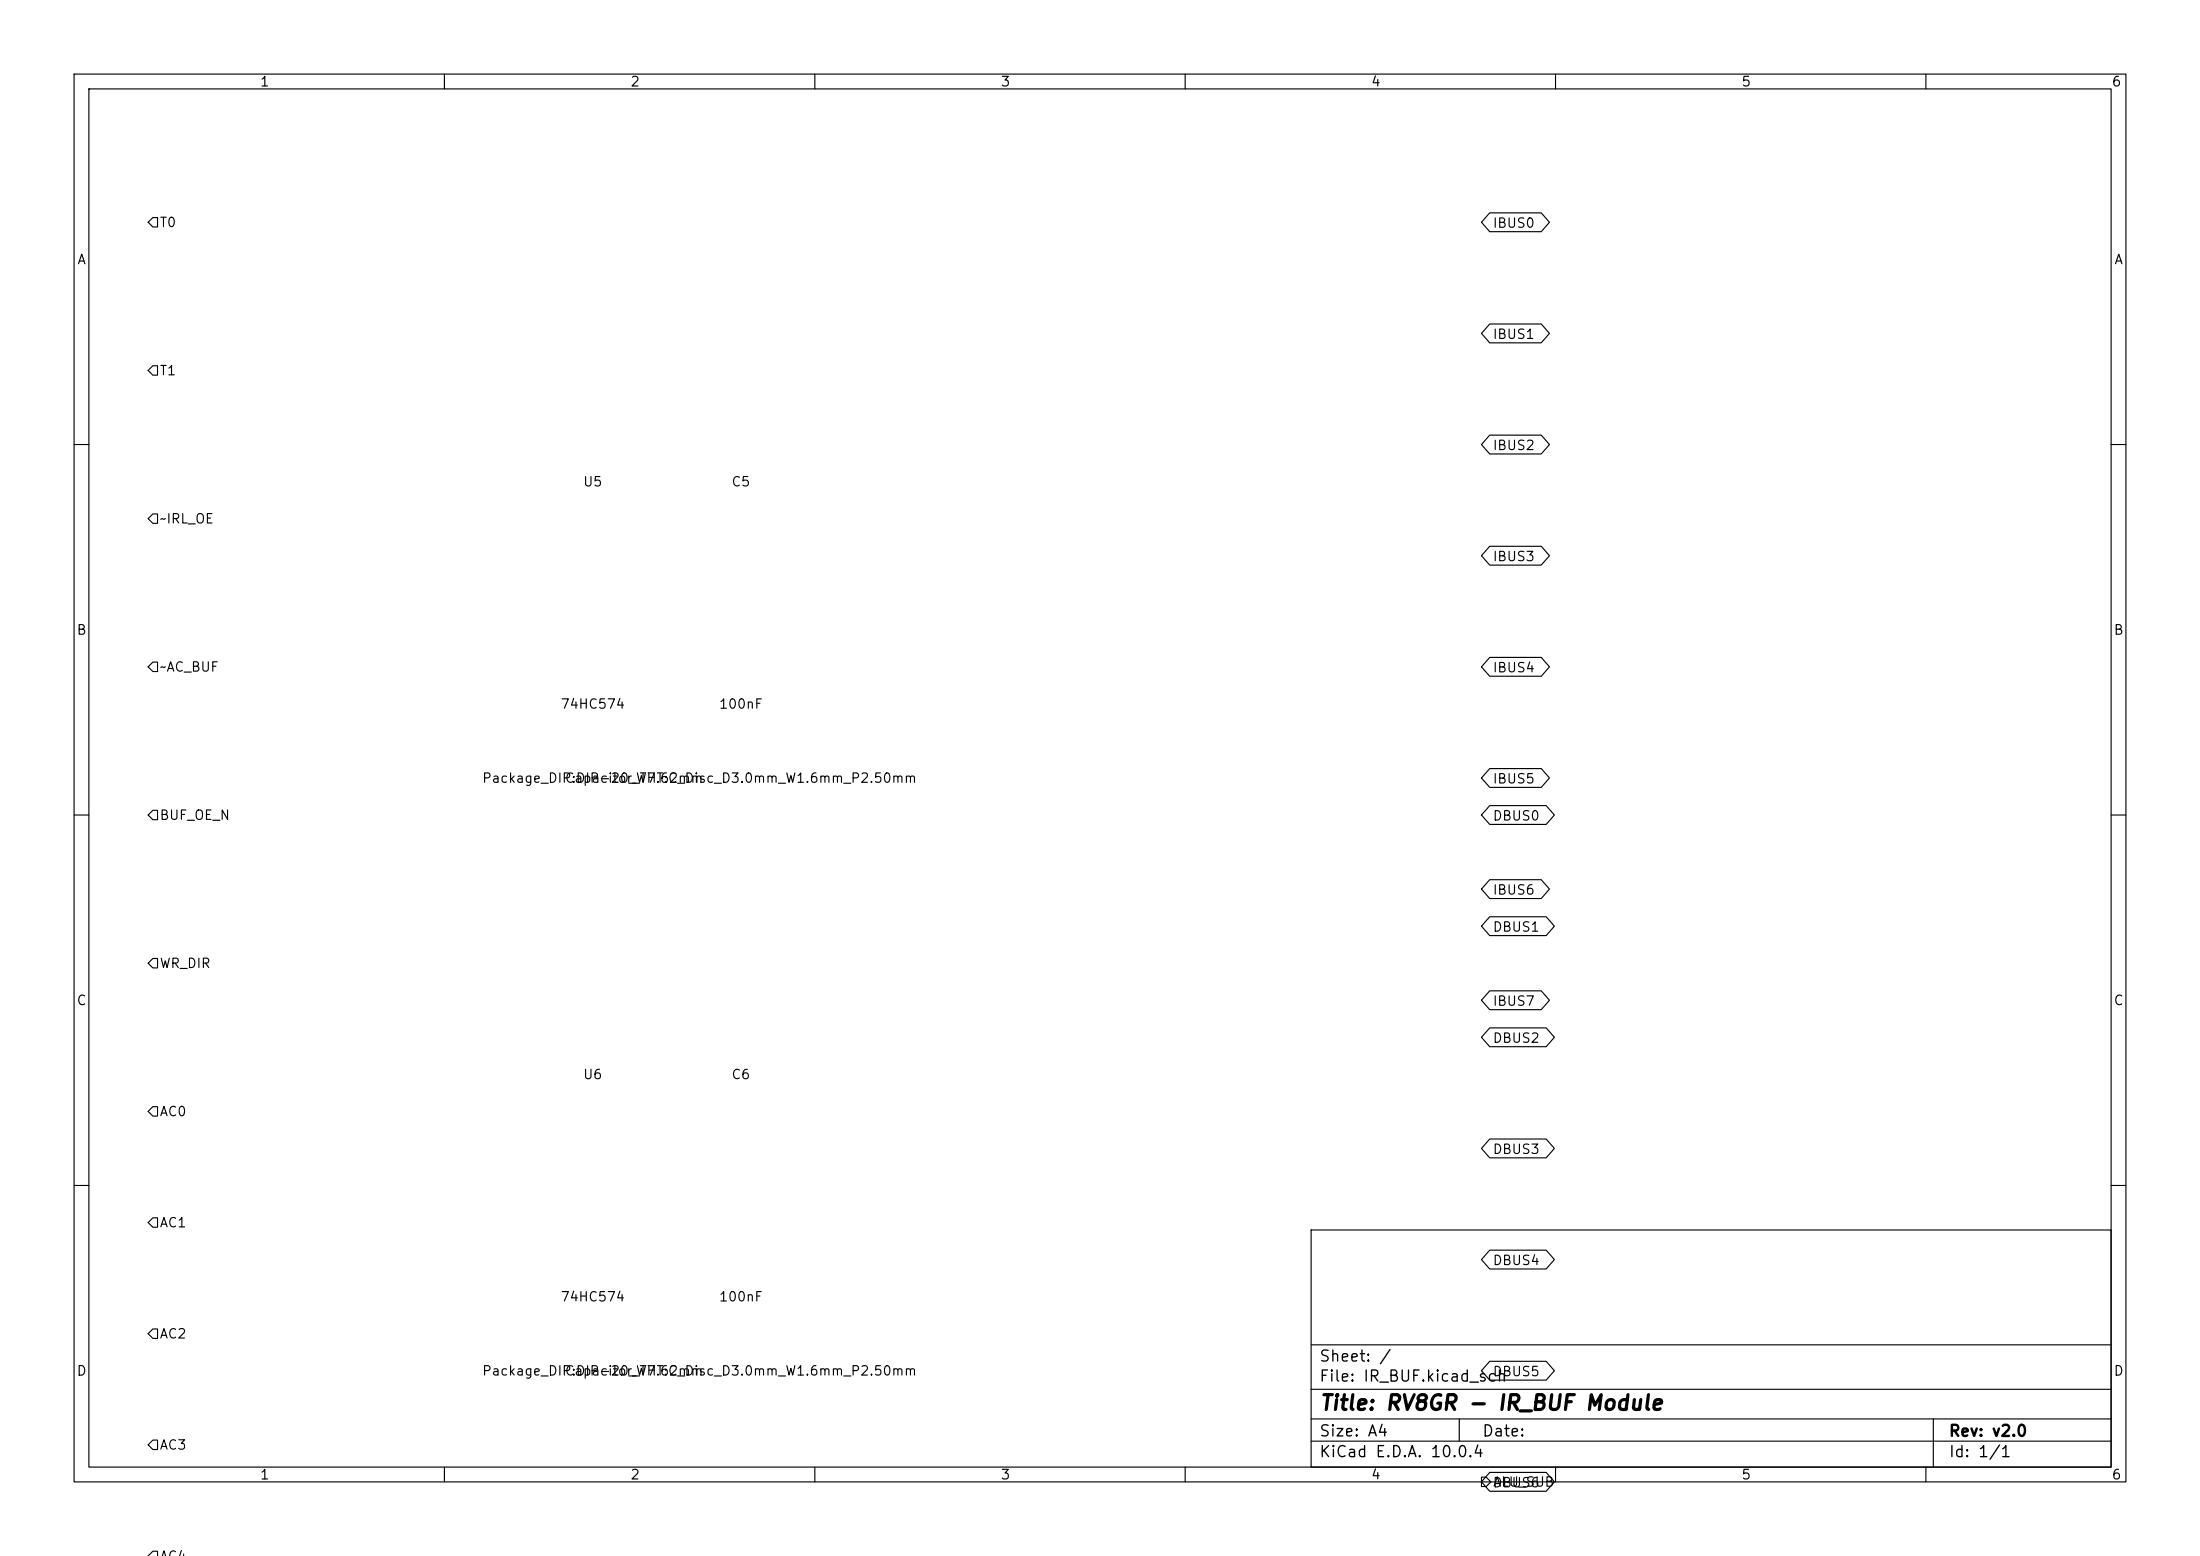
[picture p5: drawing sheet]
<svg xmlns="http://www.w3.org/2000/svg" width="297mm" height="210mm" viewBox="0 0 297 210" stroke-linecap="round" stroke-linejoin="round" font-family="sans-serif">
<g fill="none" stroke="#000" stroke-width=".15">
<path d="M10 10h277v190h-277zM12 12h273v186h-273zM60 10v2M110 10v2M160 10v2M210 10v2M260 10v2M20 30l.6-.6h.7v1.2h-.7zM201.1 28.7h7l1.1 1.3-1.1 1.3h-7l-1.1-1.3zM20.6 49.4h.7v1.2h-.7l-.6-.6zM201.1 58.7h7l1.1 1.3-1.1 1.3h-7l-1.1-1.3zM201.1 43.7h7l1.1 1.3-1.1 1.3h-7l-1.1-1.3z"/>
<path d="M10 60h2M20.6 69.4h.7v1.2h-.7l-.6-.6zM201.1 73.7h7l1.1 1.3-1.1 1.3h-7l-1.1-1.3zM285 60h2M20.6 89.4h.7v1.2h-.7l-.6-.6zM201.1 88.7h7l1.1 1.3-1.1 1.3h-7l-1.1-1.3zM10 110h2M20.6 109.4h.7v1.2h-.7l-.6-.6zM201.1 103.7h7l1.1 1.3-1.1 1.3h-7l-1.1-1.3zM201.1 118.7h7l1.1 1.3-1.1 1.3h-7l-1.1-1.3zM201.1 108.7h7.6l1.1 1.3-1.1 1.3h-7.6l-1.1-1.3zM285 110h2"/>
<path d="M20.6 129.4h.7v1.2h-.7l-.6-.6zM201.1 123.7h7.6l1.1 1.3-1.1 1.3h-7.6l-1.1-1.3zM201.1 133.7h7l1.1 1.3-1.1 1.3h-7l-1.1-1.3zM201.1 138.7h7.6l1.1 1.3-1.1 1.3h-7.6l-1.1-1.3zM20.6 149.4h.7v1.2h-.7l-.6-.6zM201.1 153.7h7.6l1.1 1.3-1.1 1.3h-7.6l-1.1-1.3zM10 160h2M20.6 164.4h.7v1.2h-.7l-.6-.6zM20.6 179.4h.7v1.2h-.7l-.6-.6zM177 166h108v32h-108zM201.1 168.7h7.6l1.1 1.3-1.1 1.3h-7.6l-1.1-1.3zM285 160h2"/>
<path d="M20.6 194.4h.7v1.2h-.7l-.6-.6zM60 198v2M110 198v2M160 198v2M177 194.5h108M177 191.5h108M177 187.5h108M177 181.5h108M197 191.5v3M200 199.4h.6l.7 .6-.7 .6h-.6zM201.1 183.7h7.6l1.1 1.3-1.1 1.3h-7.6l-1.1-1.3zM201.1 198.7h7.6l1.1 1.3-1.1 1.3h-7.6l-1.1-1.3z"/>
<path d="M210 198v2M260 198v2M261 191.5v6.5M20.1 210.1l-.1-.1 .6-.6h.7v.7"/>
</g>
<text font-size="2" x="178" y="190.8">Title: RV8GR - IR_BUF Module</text>
<g font-size="1.5">
<text x="178" y="184.2">Sheet: /</text>
<text x="178" y="186.9">File: IR_BUF.kicad_sch</text>
<text x="178" y="197.1">KiCad E.D.A. 10.0.4</text>
<text x="178" y="194.3">Size: A4</text>
<text x="200" y="194.3">Date:</text>
<text x="263" y="194.3">Rev: v2.0</text>
<text x="263" y="197.1">Id: 1/1</text>
</g>
<g font-size="1.3">
<text x="35" y="12">1</text>
<text x="85" y="12">2</text>
<text x="135" y="12">3</text>
<text x="185" y="12">4</text>
<text x="235" y="12">5</text>
<text x="285" y="12">6</text>
<text x="10.3" y="36">A</text>
<text x="21.5" y="31">T0</text>
<text x="201.4" y="31.1">IBUS0</text>
<text x="285.3" y="36">A</text>
<text x="201.4" y="46.1">IBUS1</text>
<text x="21.5" y="51">T1</text>
<text x="78.6" y="66">U5</text>
<text x="98.7" y="66">C5</text>
<text x="201.4" y="61.1">IBUS2</text>
<text x="21.5" y="71">~IRL_OE</text>
<text x="201.4" y="76.1">IBUS3</text>
<text x="10.3" y="86">B</text>
<text x="285.3" y="86">B</text>
<text x="21.5" y="91">~AC_BUF</text>
<text x="75.6" y="96">74HC574</text>
<text x="97" y="96">100nF</text>
<text x="201.4" y="91.1">IBUS4</text>
<text x="65" y="106">Package_DIP:DIP-20_W7.62mm</text>
<text x="76.2" y="106">Capacitor_THT:C_Disc_D3.0mm_W1.6mm_P2.50mm</text>
<text x="201.4" y="106.1">IBUS5</text>
<text x="21.5" y="111">BUF_OE_N</text>
<text x="201.4" y="111.1">DBUS0</text>
<text x="201.4" y="121.1">IBUS6</text>
<text x="21.5" y="131">WR_DIR</text>
<text x="201.4" y="126.1">DBUS1</text>
<text x="10.3" y="136">C</text>
<text x="201.4" y="136.1">IBUS7</text>
<text x="285.3" y="136">C</text>
<text x="201.4" y="141.1">DBUS2</text>
<text x="78.6" y="146">U6</text>
<text x="98.7" y="146">C6</text>
<text x="21.5" y="151">AC0</text>
<text x="201.4" y="156.1">DBUS3</text>
<text x="21.5" y="166">AC1</text>
<text x="201.4" y="171.1">DBUS4</text>
<text x="75.6" y="176">74HC574</text>
<text x="97" y="176">100nF</text>
<text x="10.3" y="186">D</text>
<text x="21.5" y="181">AC2</text>
<text x="65" y="186">Package_DIP:DIP-20_W7.62mm</text>
<text x="76.2" y="186">Capacitor_THT:C_Disc_D3.0mm_W1.6mm_P2.50mm</text>
<text x="285.3" y="186">D</text>
<text x="201.4" y="186.1">DBUS5</text>
<text x="21.5" y="196">AC3</text>
<text x="35" y="200">1</text>
<text x="85" y="200">2</text>
<text x="135" y="200">3</text>
<text x="185" y="200">4</text>
<text x="201.4" y="201.1">DBUS6</text>
<text x="201.5" y="201">ALU_SUB</text>
<text x="235" y="200">5</text>
<text x="285" y="200">6</text>
<text x="21.5" y="211">AC4</text>
</g>
</svg>
